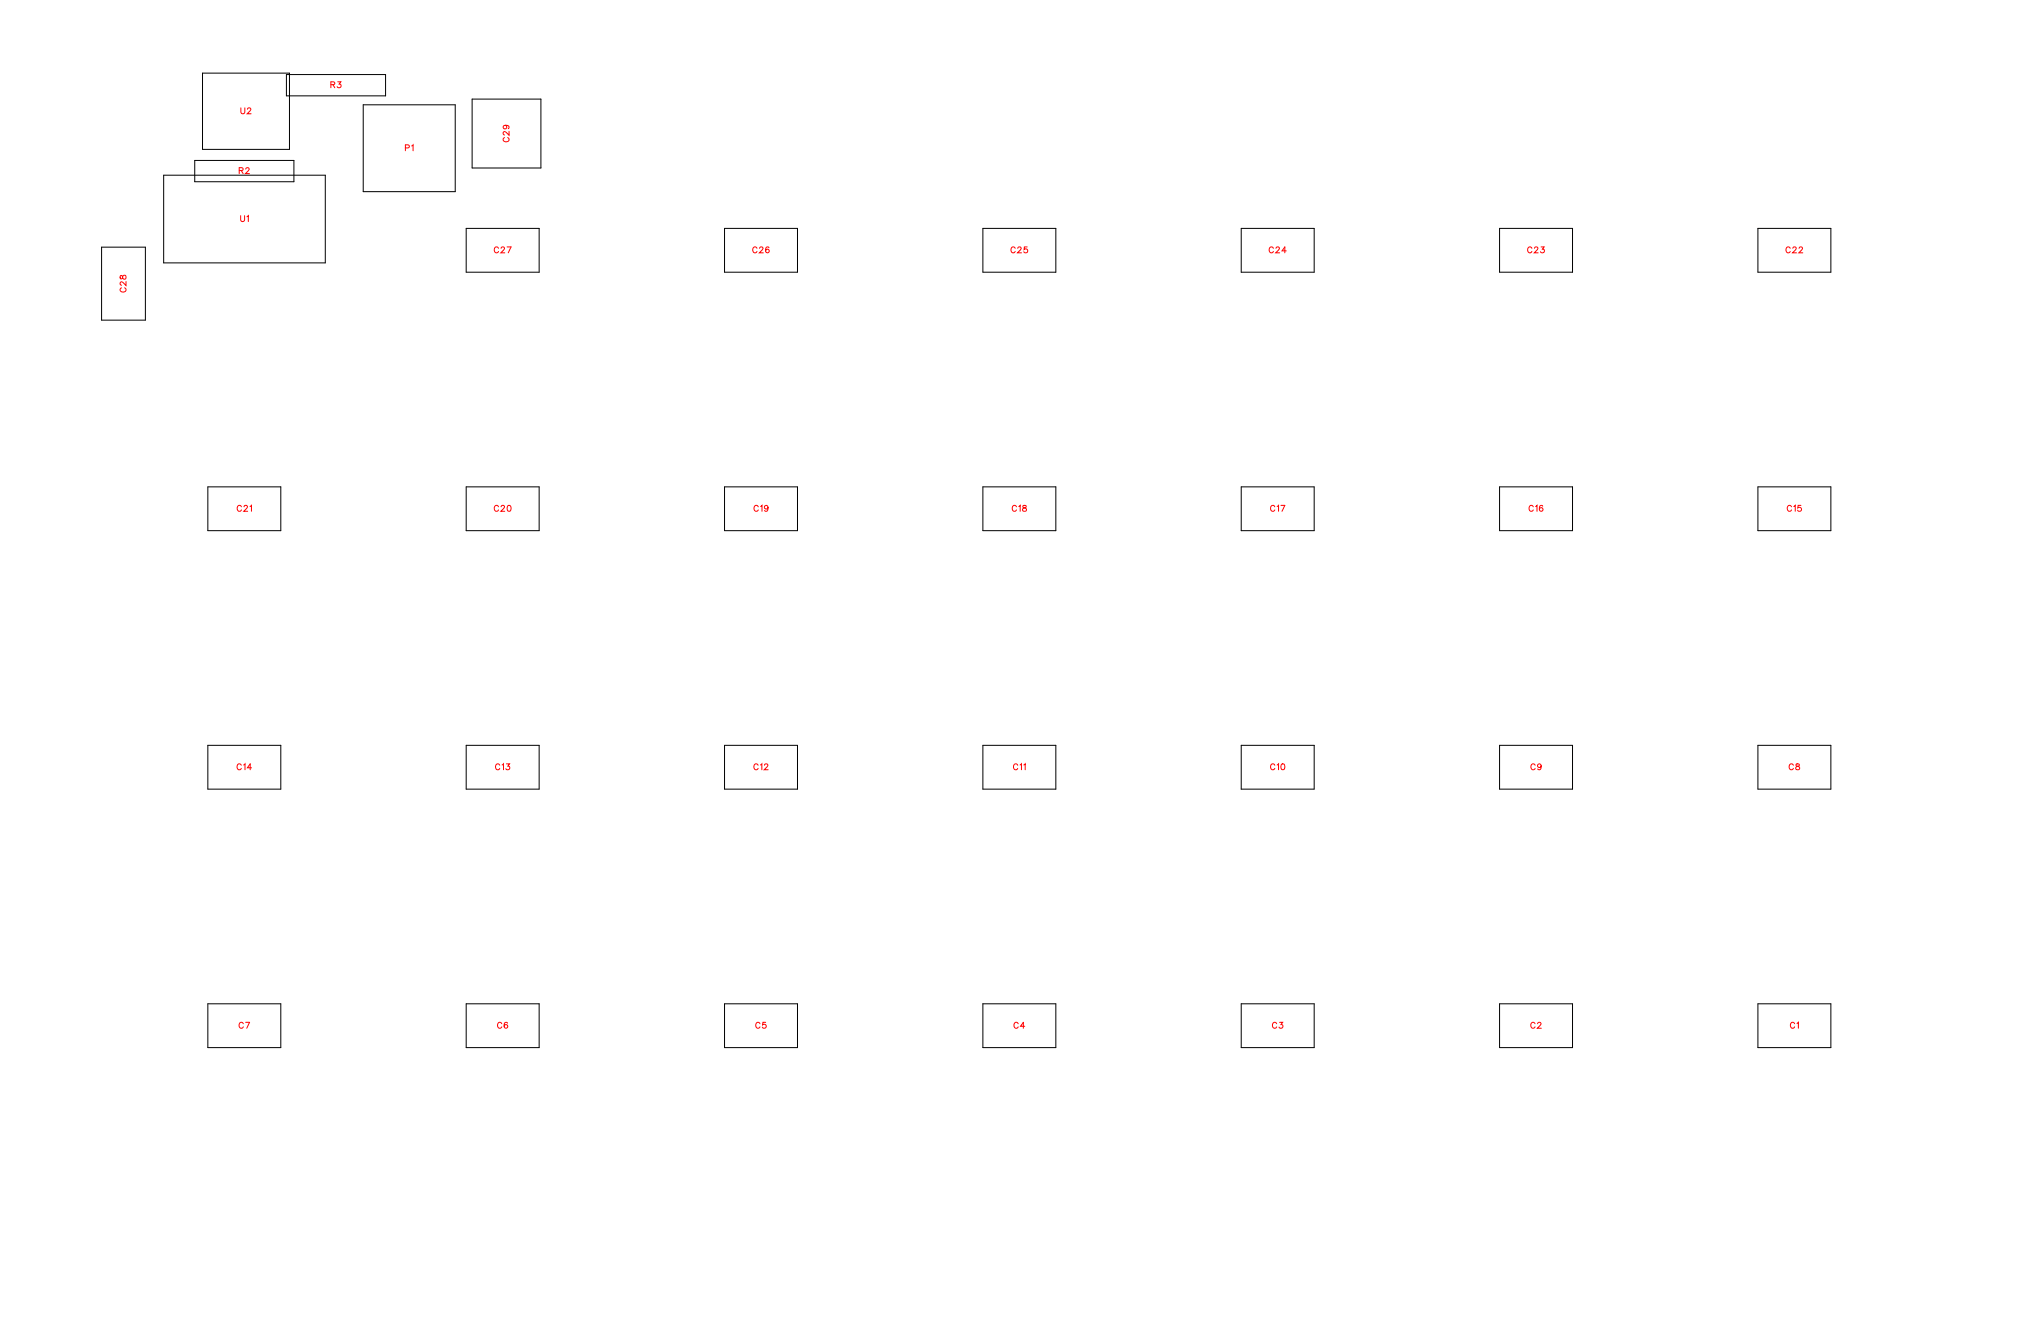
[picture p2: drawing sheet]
<svg xmlns="http://www.w3.org/2000/svg" width="244mm" height="160mm" viewBox="0 0 244 160" stroke-linecap="round" stroke-linejoin="round" font-family="sans-serif">
<g fill="none" stroke="#000" stroke-width=".12">
<path d="M23.4 19.2h11.9v2.6h-11.9zM24.3 8.8h10.4v9.1h-10.4zM34.4 8.9h11.9v2.6h-11.9zM43.6 12.6h11v10.4h-11zM56.7 11.9h8.2v8.2h-8.2zM12.2 29.6h5.2v8.8h-5.2zM19.6 21h19.4v10.5h-19.4zM55.9 27.4h8.8v5.2h-8.8zM86.9 27.4h8.8v5.2h-8.8zM117.9 27.4h8.8v5.2h-8.8zM148.9 27.4h8.8v5.2h-8.8zM179.9 27.4h8.8v5.2h-8.8z"/>
<path d="M210.9 27.4h8.8v5.2h-8.8zM24.9 58.4h8.8v5.2h-8.8zM55.9 58.4h8.8v5.2h-8.8zM86.9 58.4h8.8v5.2h-8.8zM117.9 58.4h8.8v5.2h-8.8zM148.9 58.4h8.8v5.2h-8.8zM179.9 58.4h8.8v5.2h-8.8zM210.9 58.4h8.8v5.2h-8.8zM24.9 89.4h8.8v5.2h-8.8zM55.9 89.4h8.8v5.2h-8.8zM86.9 89.4h8.8v5.2h-8.8zM117.9 89.4h8.8v5.2h-8.8z"/>
<path d="M148.9 89.4h8.8v5.2h-8.8zM179.9 89.4h8.8v5.2h-8.8zM210.9 89.4h8.8v5.2h-8.8zM24.9 120.4h8.8v5.2h-8.8zM55.9 120.4h8.8v5.2h-8.8zM86.9 120.4h8.8v5.2h-8.8zM117.9 120.4h8.8v5.2h-8.8zM148.9 120.4h8.8v5.2h-8.8zM179.9 120.4h8.8v5.2h-8.8zM210.9 120.4h8.8v5.2h-8.8z"/>
</g>
<g fill="none" stroke="#f00" stroke-width=".12">
<path d="M28.9 12.9v.5l.2 .2 .2-.1 .1-.6M29.7 13.1l.1-.2h.2l.1 .2-.1 .2-.3 .3h.4M39.7 10.2l.4-.1 .1-.2-.2-.1h-.3v.7M39.9 10.2l.3 .3M40.5 9.8h.4l-.2 .3a.24 .24 0 0 1 .2 .4 .24 .24 0 0 1-.4-.1M48.6 17.7h.4l.1-.3h-.5v.7M49.4 17.5l.2-.1v.7M60.5 16.5a.26 .26 0 0 0-.1 .3 .26 .26 0 0 0 .2 .2h.2a.26 .26 0 0 0 .3-.2 .26 .26 0 0 0-.2-.3M60.6 15a.22 .22 0 0 1 .2 .3 .22 .22 0 0 1-.3 .1 .22 .22 0 0 1 0-.3l.1-.1a.34 .34 0 0 1 .5 .3l-.1 .1M61.1 15.7v.5l-.4-.3-.2-.1-.1 .1v.2l.1 .1M14.4 33.1v.3l.2 .1 .3-.5a.24 .24 0 0 1 .2 .2 .24 .24 0 0 1-.2 .3l-.2-.1-.1-.3zM14.6 34.5a.26 .26 0 0 0-.2 .3 .26 .26 0 0 0 .3 .2h.2a.26 .26 0 0 0 .2-.2 .26 .26 0 0 0-.1-.3"/>
<path d="M15.1 33.8v.4l-.3-.3-.3-.1-.1 .1v.2l.2 .1M28.7 20.5l.4-.1 .1-.2-.2-.1h-.3v.7M28.9 25.9v.5l.2 .2 .2-.1v-.6M28.9 20.5l.3 .3M29.5 20.3l.1-.2h.2l.1 .1-.1 .3-.3 .3h.4M29.6 26l.2-.1v.7M59.8 29.8a.26 .26 0 0 0-.3-.2 .26 .26 0 0 0-.2 .3v.2a.26 .26 0 0 0 .2 .2 .26 .26 0 0 0 .3-.1M60.1 29.8l.2-.2h.1l.1 .1-.1 .3-.3 .3h.5M60.9 29.6h.4l-.3 .7M90.8 29.8a.26 .26 0 0 0-.3-.2 .26 .26 0 0 0-.2 .3v.2a.26 .26 0 0 0 .2 .2 .26 .26 0 0 0 .3-.1M91.1 29.8l.2-.2h.1l.2 .1-.1 .3-.4 .3h.5M92.3 29.7l-.1-.1a.35 .35 0 0 0-.4 .3 .35 .35 0 0 0 .3 .4 .22 .22 0 0 0 .2-.2 .22 .22 0 0 0-.2-.2 .22 .22 0 0 0-.2 .2"/>
<path d="M121.8 29.8a.26 .26 0 0 0-.3-.2 .26 .26 0 0 0-.2 .3v.2a.26 .26 0 0 0 .2 .2 .26 .26 0 0 0 .3-.1M122.1 29.8l.2-.2h.1l.1 .1-.1 .3-.3 .3h.5M123.3 29.6h-.4v.3a.25 .25 0 0 1 .4 0 .25 .25 0 0 1-.1 .4 .25 .25 0 0 1-.3-.1M152.8 29.8a.26 .26 0 0 0-.3-.2 .26 .26 0 0 0-.2 .3v.2a.26 .26 0 0 0 .2 .2 .26 .26 0 0 0 .3-.1M153.1 29.8l.1-.2h.2l.1 .1-.1 .3-.3 .3h.5M154.3 30.1h-.5l.4-.5v.7M183.8 29.8a.26 .26 0 0 0-.3-.2 .26 .26 0 0 0-.2 .3v.2a.26 .26 0 0 0 .2 .2 .26 .26 0 0 0 .3-.1M184.1 29.8l.2-.2h.1l.1 .1-.1 .3-.3 .3h.5M184.9 29.6h.4l-.2 .3a.24 .24 0 0 1 .2 .4 .24 .24 0 0 1-.4-.1M214.8 29.8a.26 .26 0 0 0-.3-.2 .26 .26 0 0 0-.2 .3v.2a.26 .26 0 0 0 .2 .2 .26 .26 0 0 0 .3-.1M215.1 29.8l.2-.2h.1l.1 .1-.1 .3-.3 .3h.5M215.9 29.8l.1-.2h.2l.1 .1-.1 .3-.3 .3h.4"/>
<path d="M29 60.8a.26 .26 0 0 0-.3-.2 .26 .26 0 0 0-.2 .3v.2a.26 .26 0 0 0 .2 .2 .26 .26 0 0 0 .3-.1M29.3 60.8l.1-.2h.2l.1 .1-.1 .3-.3 .3h.4M30 60.7l.2-.1v.7M59.8 60.8a.26 .26 0 0 0-.3-.2 .26 .26 0 0 0-.2 .3v.2a.26 .26 0 0 0 .2 .2 .26 .26 0 0 0 .3-.1M60.1 60.8l.2-.2h.1l.1 .1-.1 .3-.3 .3h.5M61 60.6h.1a.37 .37 0 0 1 .2 .4 .37 .37 0 0 1-.2 .3 .45 .45 0 0 1-.1-.7zM91 60.8a.26 .26 0 0 0-.3-.2 .26 .26 0 0 0-.2 .3v.2a.26 .26 0 0 0 .2 .2 .26 .26 0 0 0 .3-.1M91.3 60.7l.1-.1v.7M92.2 60.9a.22 .22 0 0 1-.3 .1 .22 .22 0 0 1-.1-.3 .22 .22 0 0 1 .3 0l.1 .2a.34 .34 0 0 1-.3 .4l-.2-.1M122 60.8a.26 .26 0 0 0-.3-.2 .26 .26 0 0 0-.2 .3v.2a.26 .26 0 0 0 .2 .2 .26 .26 0 0 0 .3-.1M122.3 60.7l.1-.1v.7M122.8 60.6v.3l.3 .1 .1 .1a.24 .24 0 0 1-.3 .2 .24 .24 0 0 1-.2-.2l.4-.3v-.2z"/>
<path d="M153 60.8a.26 .26 0 0 0-.3-.2 .26 .26 0 0 0-.2 .3v.2a.26 .26 0 0 0 .2 .2 .26 .26 0 0 0 .3-.1M153.3 60.7l.1-.1v.7M153.7 60.6h.5l-.4 .7M184 60.8a.26 .26 0 0 0-.3-.2 .26 .26 0 0 0-.2 .3v.2a.26 .26 0 0 0 .2 .2 .26 .26 0 0 0 .3-.1M184.3 60.7l.1-.1v.7M185.1 60.7v-.1a.35 .35 0 0 0-.4 .3 .35 .35 0 0 0 .2 .4 .22 .22 0 0 0 .3-.2 .22 .22 0 0 0-.2-.2 .22 .22 0 0 0-.3 .2M215 60.8a.26 .26 0 0 0-.3-.2 .26 .26 0 0 0-.2 .3v.2a.26 .26 0 0 0 .2 .2 .26 .26 0 0 0 .3-.1M215.3 60.7l.1-.1v.7M216.1 60.6h-.3l-.1 .3a.25 .25 0 0 1 .4 0 .25 .25 0 0 1 0 .4 .25 .25 0 0 1-.4-.1M29 91.8a.26 .26 0 0 0-.3-.2 .26 .26 0 0 0-.3 .3v.2a.26 .26 0 0 0 .3 .2 .26 .26 0 0 0 .3-.1M29.2 91.7l.2-.1v.7M30.2 92.1h-.5l.3-.5v.7"/>
<path d="M60 91.8a.26 .26 0 0 0-.3-.2 .26 .26 0 0 0-.2 .3v.2a.26 .26 0 0 0 .2 .2 .26 .26 0 0 0 .3-.1M60.3 91.7l.1-.1v.7M60.8 91.6h.3l-.2 .3a.24 .24 0 0 1 .2 .4 .24 .24 0 0 1-.4-.1M91 91.8a.26 .26 0 0 0-.3-.2 .26 .26 0 0 0-.2 .3v.2a.26 .26 0 0 0 .2 .2 .26 .26 0 0 0 .3-.1M91.3 91.7l.1-.1v.7M91.7 91.8l.2-.2h.1l.1 .1-.1 .3-.3 .3h.5M122.1 91.8a.26 .26 0 0 0-.3-.2 .26 .26 0 0 0-.2 .3v.2a.26 .26 0 0 0 .2 .2 .26 .26 0 0 0 .3-.1M122.4 91.7l.2-.1v.7M122.9 91.7l.1-.1v.7M153 91.8a.26 .26 0 0 0-.3-.2 .26 .26 0 0 0-.2 .3v.2a.26 .26 0 0 0 .2 .2 .26 .26 0 0 0 .3-.1M153.3 91.7l.1-.1v.7M153.8 91.6h.1a.37 .37 0 0 1 .3 .4 .37 .37 0 0 1-.3 .3 .45 .45 0 0 1-.1-.7z"/>
<path d="M184.2 91.8a.26 .26 0 0 0-.3-.2 .26 .26 0 0 0-.2 .3v.2a.26 .26 0 0 0 .2 .2 .26 .26 0 0 0 .3-.1M184.9 91.9a.22 .22 0 0 1-.3 .1 .22 .22 0 0 1-.1-.3 .22 .22 0 0 1 .4 0v.2a.34 .34 0 0 1-.2 .4l-.2-.1M215.2 91.8a.26 .26 0 0 0-.3-.2 .26 .26 0 0 0-.2 .3v.2a.26 .26 0 0 0 .2 .2 .26 .26 0 0 0 .3-.1M215.5 91.6v.3l.3 .1 .1 .1a.24 .24 0 0 1-.2 .2 .24 .24 0 0 1-.2-.2l.4-.3v-.2zM29.2 122.8a.26 .26 0 0 0-.3-.2 .26 .26 0 0 0-.2 .3v.2a.26 .26 0 0 0 .2 .2 .26 .26 0 0 0 .3-.1M29.5 122.6h.4l-.3 .7M60.2 122.8a.26 .26 0 0 0-.3-.2 .26 .26 0 0 0-.2 .3v.2a.26 .26 0 0 0 .2 .2 .26 .26 0 0 0 .3-.1M60.9 122.7v-.1a.35 .35 0 0 0-.5 .3 .35 .35 0 0 0 .3 .4 .22 .22 0 0 0 .2-.2 .22 .22 0 0 0-.2-.2 .22 .22 0 0 0-.2 .2M91.2 122.8a.26 .26 0 0 0-.3-.2 .26 .26 0 0 0-.2 .3v.2a.26 .26 0 0 0 .2 .2 .26 .26 0 0 0 .3-.1M91.9 122.6h-.4v.3a.25 .25 0 0 1 .4 0 .25 .25 0 0 1-.1 .4 .25 .25 0 0 1-.3-.1M122.2 122.8a.26 .26 0 0 0-.3-.2 .26 .26 0 0 0-.2 .3v.2a.26 .26 0 0 0 .2 .2 .26 .26 0 0 0 .3-.1M123 123.1h-.5l.3-.5v.7"/>
<path d="M153.2 122.8a.26 .26 0 0 0-.3-.2 .26 .26 0 0 0-.2 .3v.2a.26 .26 0 0 0 .2 .2 .26 .26 0 0 0 .3-.1M153.5 122.6h.4l-.2 .3a.24 .24 0 0 1 .2 .4 .24 .24 0 0 1-.4-.1M184.2 122.8a.26 .26 0 0 0-.3-.2 .26 .26 0 0 0-.2 .3v.2a.26 .26 0 0 0 .2 .2 .26 .26 0 0 0 .3-.1M184.5 122.8l.1-.2h.2l.1 .1-.1 .3-.3 .3h.4M215.3 122.8a.26 .26 0 0 0-.3-.2 .26 .26 0 0 0-.2 .3v.2a.26 .26 0 0 0 .2 .2 .26 .26 0 0 0 .3-.1M215.6 122.7l.2-.1v.7"/>
</g>
<g font-size="1.2" fill="#fff">
<text x="39.6" y="10.8">R3</text>
<text x="28.8" y="13.9">U2</text>
<text x="61.4" y="17.1" transform="rotate(-90 61.4 17.1)">C29</text>
<text x="28.6" y="21.1">R2</text>
<text x="48.6" y="18.4">P1</text>
<text x="28.8" y="26.9">U1</text>
<text x="15.4" y="35.1" transform="rotate(-90 15.4 35.1)">C28</text>
<text x="59.3" y="30.6">C27</text>
<text x="90.3" y="30.6">C26</text>
<text x="121.3" y="30.6">C25</text>
<text x="152.2" y="30.6">C24</text>
<text x="183.2" y="30.6">C23</text>
<text x="214.3" y="30.6">C22</text>
<text x="28.4" y="61.6">C21</text>
<text x="59.3" y="61.6">C20</text>
<text x="90.4" y="61.6">C19</text>
<text x="121.4" y="61.6">C18</text>
<text x="152.4" y="61.6">C17</text>
<text x="183.4" y="61.6">C16</text>
<text x="214.4" y="61.6">C15</text>
<text x="28.4" y="92.6">C14</text>
<text x="59.4" y="92.6">C13</text>
<text x="90.4" y="92.6">C12</text>
<text x="121.6" y="92.6">C11</text>
<text x="152.4" y="92.6">C10</text>
<text x="183.6" y="92.6">C9</text>
<text x="214.6" y="92.6">C8</text>
<text x="28.6" y="123.6">C7</text>
<text x="59.6" y="123.6">C6</text>
<text x="90.6" y="123.6">C5</text>
<text x="121.6" y="123.6">C4</text>
<text x="152.6" y="123.6">C3</text>
<text x="183.6" y="123.6">C2</text>
<text x="214.8" y="123.6">C1</text>
</g>
</svg>
